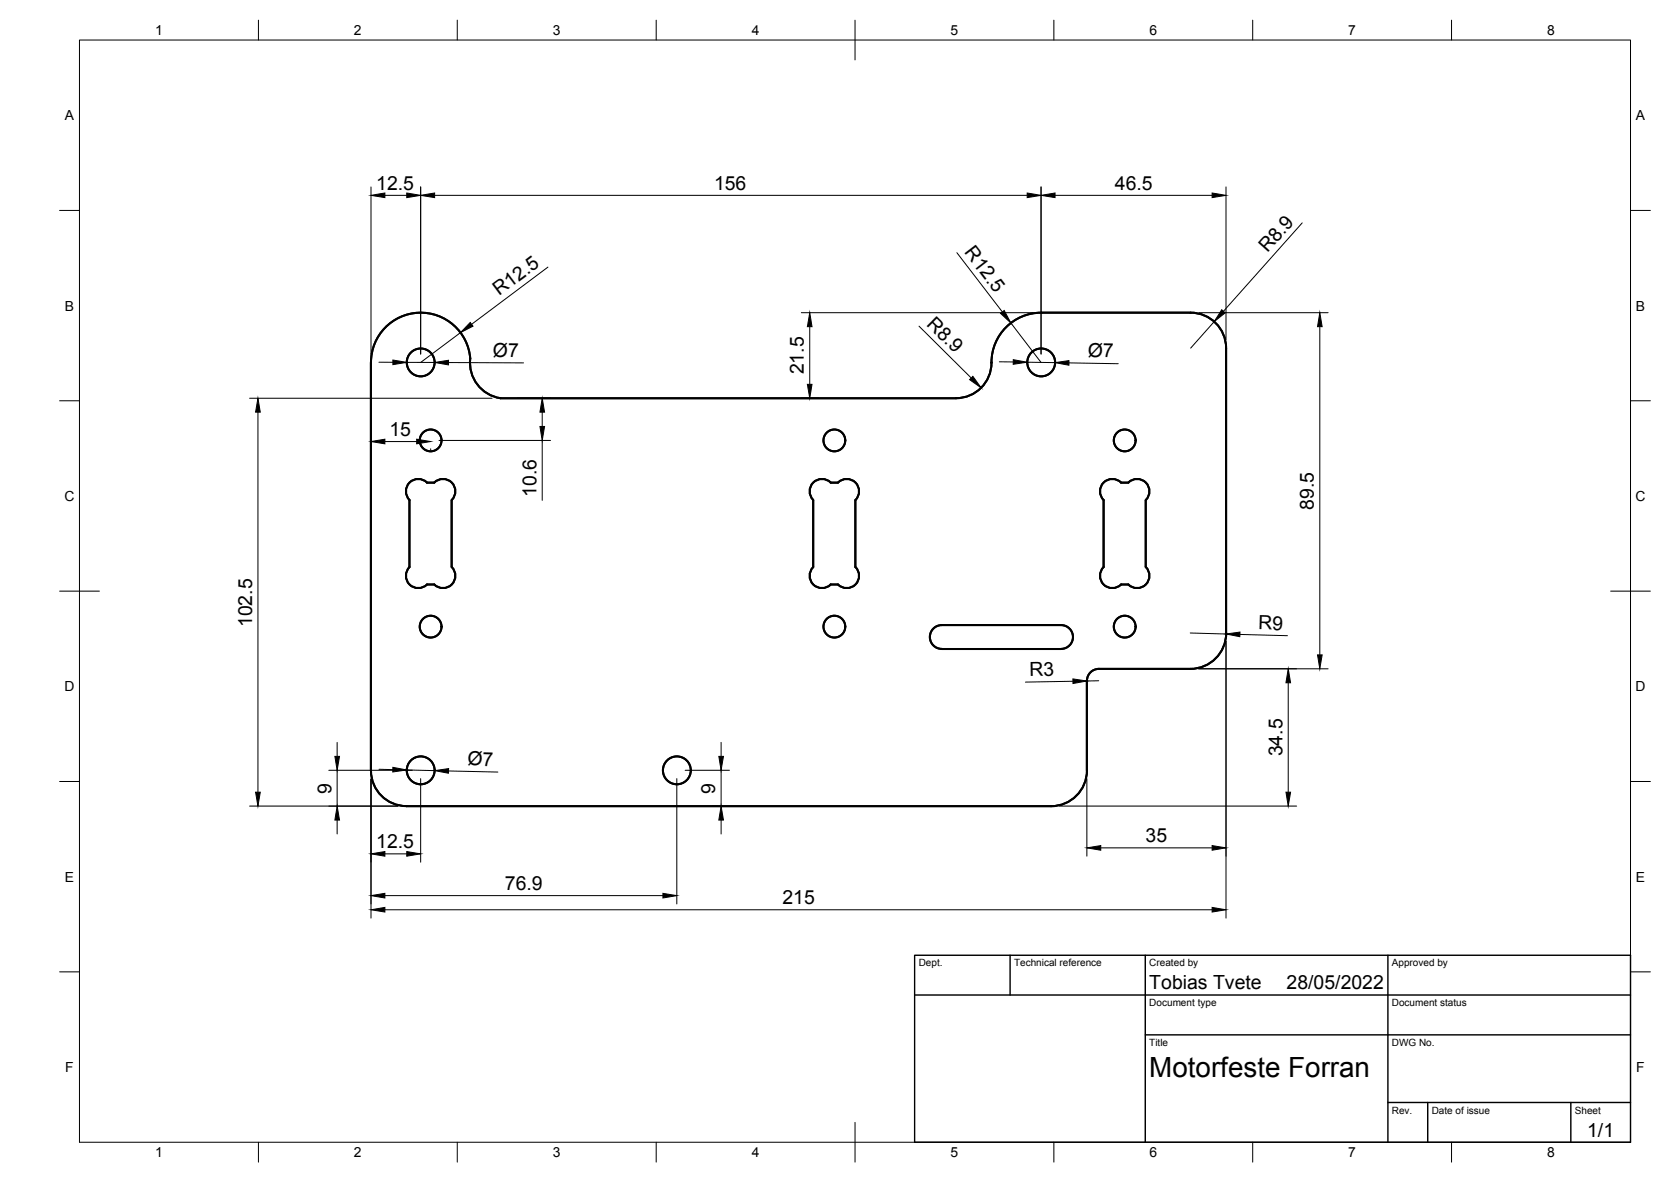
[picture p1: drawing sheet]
<svg xmlns="http://www.w3.org/2000/svg" width="420mm" height="297mm" viewBox="0 0 420 297" stroke-linecap="round" stroke-linejoin="round" font-family="sans-serif">
<!-- layer: Visible -->
<g fill="none" stroke="#000" stroke-width=".51">
<path d="M118.2 90.1a9 9 0 0 0 7.6 10h114.6a8.9 8.9 0 0 0 8.9-9 12.5 12.5 0 0 1 12.5-12.5h37.6a8.9 8.9 0 0 1 8.9 8.9v71.6M118.2 90.1a12.5 12.5 0 0 0-12.9-11.5 12.5 12.5 0 0 0-12 12.5v102.6a8.9 8.9 0 0 0 8.9 8.9M107.4 121.3h1.8M107.4 121.3a3.1 3.1 0 0 0-4.4 0 3.1 3.1 0 0 0 0 4.4v16.8a3.1 3.1 0 0 0 0 4.4 3.1 3.1 0 0 0 4.4 0h1.8a3.1 3.1 0 0 0 4.4 0 3.1 3.1 0 0 0 0-4.4v-16.8a3.1 3.1 0 0 0 0-4.4 3.1 3.1 0 0 0-4.4 0M208.9 121.3h1.8M208.9 121.3a3.1 3.1 0 0 0-4.4 0 3.1 3.1 0 0 0 0 4.4v16.8a3.1 3.1 0 0 0 0 4.4 3.1 3.1 0 0 0 4.4 0M210.7 121.3a3.1 3.1 0 0 1 4.4 0 3.1 3.1 0 0 1 0 4.4M215.1 125.7v16.8M281.9 121.3h1.8M281.9 121.3a3.1 3.1 0 0 0-4.4 0 3.1 3.1 0 0 0 0 4.4v16.8a3.1 3.1 0 0 0 0 4.4 3.1 3.1 0 0 0 4.4 0h1.8a3.1 3.1 0 0 0 4.4 0 3.1 3.1 0 0 0 0-4.4v-16.8a3.1 3.1 0 0 0 0-4.4 3.1 3.1 0 0 0-4.4 0M215.1 142.5a3.1 3.1 0 0 1 0 4.4 3.1 3.1 0 0 1-4.4 0h-1.8M308.3 159.1a9 9 0 0 1-9 9h-23a2.99 2.99 0 0 0-3 3"/>
<path d="M236.8 163.1h30M236.8 163.1a3 3 0 0 1-3-3 3 3 0 0 1 3-3h30a3 3 0 0 1 3 3 3 3 0 0 1-3 3M273.3 171.1v22.5M273.3 193.6a9 9 0 0 1-9 9M102.2 202.6h162.1"/>
<circle cx="105.8" cy="91.1" r="3.5"/>
<circle cx="261.8" cy="91.1" r="3.5"/>
<circle cx="108.3" cy="110.7" r="2.74"/>
<circle cx="209.8" cy="110.7" r="2.74"/>
<circle cx="282.8" cy="110.7" r="2.74"/>
<circle cx="108.3" cy="157.5" r="2.74"/>
<circle cx="209.8" cy="157.5" r="2.74"/>
<circle cx="282.8" cy="157.5" r="2.74"/>
<circle cx="105.8" cy="193.6" r="3.5"/>
<circle cx="170.2" cy="193.6" r="3.5"/>
</g>
<!-- layer: Border -->
<g fill="none" stroke="#000" stroke-width=".25">
<path d="M20 10.1h390v276.9h-390zM65 5.1v5M115 5.1v5M165 5.1v5M215 5.1v10M265 5.1v5M315 5.1v5M365 5.1v5M15 52.9h5M410 52.9h5M15 100.7h5M410 100.7h5"/>
<path d="M15 148.6h10M405 148.6h10M15 196.4h5M410 196.4h5M15 244.2h5M410 244.2h5M65 287v5M115 287v5M165 287v5M215 282.1v9.9M265 287v5M315 287v5"/>
<path d="M365 287v5"/>
</g>
<!-- layer: TitleBlock -->
<path d="M230 240.1h180v46.9h-180zM230 250h180M254 240.1v9.9M288 240.1v46.9M349 240.1v46.9M288 260.1h122M349 277.1h61M359 277.1v9.9M395 277.1v9.9" fill="none" stroke="#000" stroke-width=".36"/>
<!-- layer: Dimensions -->
<g fill="none" stroke="#000" stroke-width=".25">
<path d="M93.3 47v42M96.8 49.1h5.5M105.8 47v42M109.3 49.1h149M261.8 47v42M265.3 49.1h39.5M308.3 47v38.4M327.4 56l-19.8 22.2M137.8 67.1l-19.2 14.4M201.5 78.6h58.2M240.6 63.5l11.4 14.9M301.5 78.6h32.4"/>
<path d="M95.3 91h3.5M102.3 91.1h7M112.8 91.1l18.8 .1M115.8 83.6l-10 7.5M203.6 82.1v14.5M231.1 82l13.1 13M251.3 90.9l3.5 .1M254.2 81.2l7.6 9.9M258.3 91l7 .1M268.8 91.2l12.4 .2M305.3 80.8l-5.9 6.7M331.9 82.1v82.5"/>
<path d="M62.8 100.1h60.9M64.9 103.6v95.5M93.3 107.4v5.7M96.8 111h8M108.3 112.8v.3M110.4 110.7h28M130 100.1h8.4M136.3 103.6v3.6M136.3 110.7v15M201.5 100.1h4.2M299.3 159.1l9 .2M311.8 159.4l11.9 .4"/>
<path d="M269.8 171.2l-12 .2M276.3 171.1h-3M301.4 168.1h32.5M308.3 161.2v69.5M323.9 171.6v27.5M82.7 193.6h21M84.8 186.6v3.5M84.8 193.6v9M93.3 195.8v34.9M95.3 193.3l3.5 .1M102.3 193.5l7 .2M105.8 195.7v21"/>
<path d="M112.8 193.7l12.4 .3M170.2 195.7v31.5M172.3 193.6h11.1M181.3 186.6v3.5M181.3 193.6v9M273.3 195.7v19.5M62.8 202.6h37.3M84.8 206.1v3.5M96.8 214.6h5.5M179.2 202.6h1.4M181.3 206.1v3.5M266.4 202.6h59.6"/>
<path d="M276.8 213.1h28M96.8 228.6h208M96.8 225.1h69.9"/>
</g>
<g fill="#000" stroke="#000" stroke-width=".25">
<path d="M93.3 49.1l3.5-.6v1.2zM102.3 48.5l3.5 .6-3.5 .6zM105.8 49.1l3.5-.6v1.2zM258.3 48.5l3.5 .6-3.5 .6zM261.8 49.1l3.5-.6v1.2zM304.8 48.5l3.5 .6-3.5 .6zM251.6 78.7l.9-.7 1.7 3.2zM307.2 77.8l.9 .8-2.8 2.2zM98.8 90.5l3.5 .6-3.5 .5zM109.3 91.1l3.5-.6v1.2zM118.2 81l.7 1-3.1 1.6zM203.6 78.6l.6 3.5h-1.2z"/>
<path d="M203 96.6h1.2l-.6 3.5zM243.8 95.4l.8-.8 2.1 2.9zM254.8 90.4l3.5 .6-3.5 .6zM265.3 91.1l3.5-.5v1.2zM331.9 78.6l.5 3.5h-1.1zM64.9 100.1l.5 3.5h-1.1zM93.3 111l3.5-.6v1.1zM104.8 110.4l3.5 .6-3.5 .5zM136.3 100.1l.6 3.5h-1.1zM135.8 107.2h1.1l-.6 3.5zM308.3 159.3l3.5-.5-.1 1.2zM269.8 170.6l3.5 .5-3.5 .7z"/>
<path d="M323.9 168.1l.6 3.5h-1.2zM331.3 164.6h1.1l-.5 3.5zM64.3 199.1h1.1l-.5 3.5zM84.2 190.1h1.2l-.6 3.5zM98.8 192.8l3.5 .7-3.5 .5zM109.3 193.7l3.5-.5v1.1zM180.7 190.1h1.2l-.6 3.5zM323.3 199.1h1.2l-.6 3.5zM84.8 202.6l.6 3.5h-1.2zM93.3 214.6l3.5-.6v1.2zM102.3 214l3.5 .6-3.5 .6zM181.3 202.6l.6 3.5h-1.2z"/>
<path d="M273.3 213.1l3.5-.6v1.2zM304.8 212.5l3.5 .6-3.5 .6zM93.3 228.6l3.5-.6v1.2zM93.3 225.1l3.5-.6v1.2zM166.7 224.5l3.5 .6-3.5 .6zM304.8 228l3.5 .6-3.5 .6z"/>
</g>
<text font-size="7" x="289" y="270.6">Motorfeste Forran</text>
<g font-size="4.9">
<text x="94.6" y="47.6">12.5</text>
<text x="179.5" y="47.6">156</text>
<text x="280.3" y="47.6">46.5</text>
<text x="242.4" y="63.4" transform="rotate(53 242.4 63.4)">R12.5</text>
<text x="318.7" y="63.6" transform="rotate(-48 318.7 63.6)">R8.9</text>
<text x="125.5" y="74.5" transform="rotate(-37 125.5 74.5)">R12.5</text>
<text x="232.8" y="81.6" transform="rotate(45 232.8 81.6)">R8.9</text>
<text x="123.9" y="89.6">Ø7</text>
<text x="273.5" y="89.7" transform="rotate(1 273.5 89.7)">Ø7</text>
<text x="202.1" y="94.1" transform="rotate(-90 202.1 94.1)">21.5</text>
<text x="97.9" y="109.5">15</text>
<text x="134.9" y="124.9" transform="rotate(-90 134.9 124.9)">10.6</text>
<text x="330.4" y="128.1" transform="rotate(-90 330.4 128.1)">89.5</text>
<text x="63.4" y="157.6" transform="rotate(-90 63.4 157.6)">102.5</text>
<text x="316.3" y="158.1" transform="rotate(2 316.3 158.1)">R9</text>
<text x="258.8" y="169.9" transform="rotate(-1 258.8 169.9)">R3</text>
<text x="322.5" y="190.1" transform="rotate(-90 322.5 190.1)">34.5</text>
<text x="117.5" y="192.3" transform="rotate(1 117.5 192.3)">Ø7</text>
<text x="83.3" y="199.4" transform="rotate(-90 83.3 199.4)">9</text>
<text x="179.9" y="199.4" transform="rotate(-90 179.9 199.4)">9</text>
<text x="94.6" y="213.1">12.5</text>
<text x="288.1" y="211.6">35</text>
<text x="127" y="223.6">76.9</text>
<text x="196.7" y="227.2">215</text>
<text x="289" y="248.5">Tobias Tvete</text>
<text x="323.5" y="248.5">28/05/2022</text>
<text x="399.1" y="285.7">1/1</text>
</g>
<g font-size="3.5">
<text x="39" y="8.8">1</text>
<text x="89" y="8.8">2</text>
<text x="139" y="8.8">3</text>
<text x="189" y="8.8">4</text>
<text x="239" y="8.8">5</text>
<text x="289" y="8.8">6</text>
<text x="339" y="8.8">7</text>
<text x="389" y="8.8">8</text>
<text x="16.3" y="30.2">A</text>
<text x="411.3" y="30.2">A</text>
<text x="16.3" y="78">B</text>
<text x="411.3" y="78">B</text>
<text x="16.2" y="125.9">C</text>
<text x="411.2" y="125.9">C</text>
<text x="16.2" y="173.7">D</text>
<text x="411.2" y="173.7">D</text>
<text x="16.3" y="221.6">E</text>
<text x="411.3" y="221.6">E</text>
<text x="16.4" y="269.4">F</text>
<text x="411.4" y="269.4">F</text>
<text x="39" y="290.8">1</text>
<text x="89" y="290.8">2</text>
<text x="139" y="290.8">3</text>
<text x="189" y="290.8">4</text>
<text x="239" y="290.8">5</text>
<text x="289" y="290.8">6</text>
<text x="339" y="290.8">7</text>
<text x="389" y="290.8">8</text>
</g>
<g font-size="2.5">
<text x="231" y="242.9">Dept.</text>
<text x="255" y="242.9">Technical reference</text>
<text x="289" y="242.9">Created by</text>
<text x="350" y="242.9">Approved by</text>
<text x="289" y="252.8">Document type</text>
<text x="350" y="252.8">Document status</text>
<text x="289" y="262.9">Title</text>
<text x="350" y="262.9">DWG No.</text>
<text x="350" y="279.9">Rev.</text>
<text x="360" y="279.9">Date of issue</text>
<text x="396" y="279.9">Sheet</text>
</g>
</svg>
